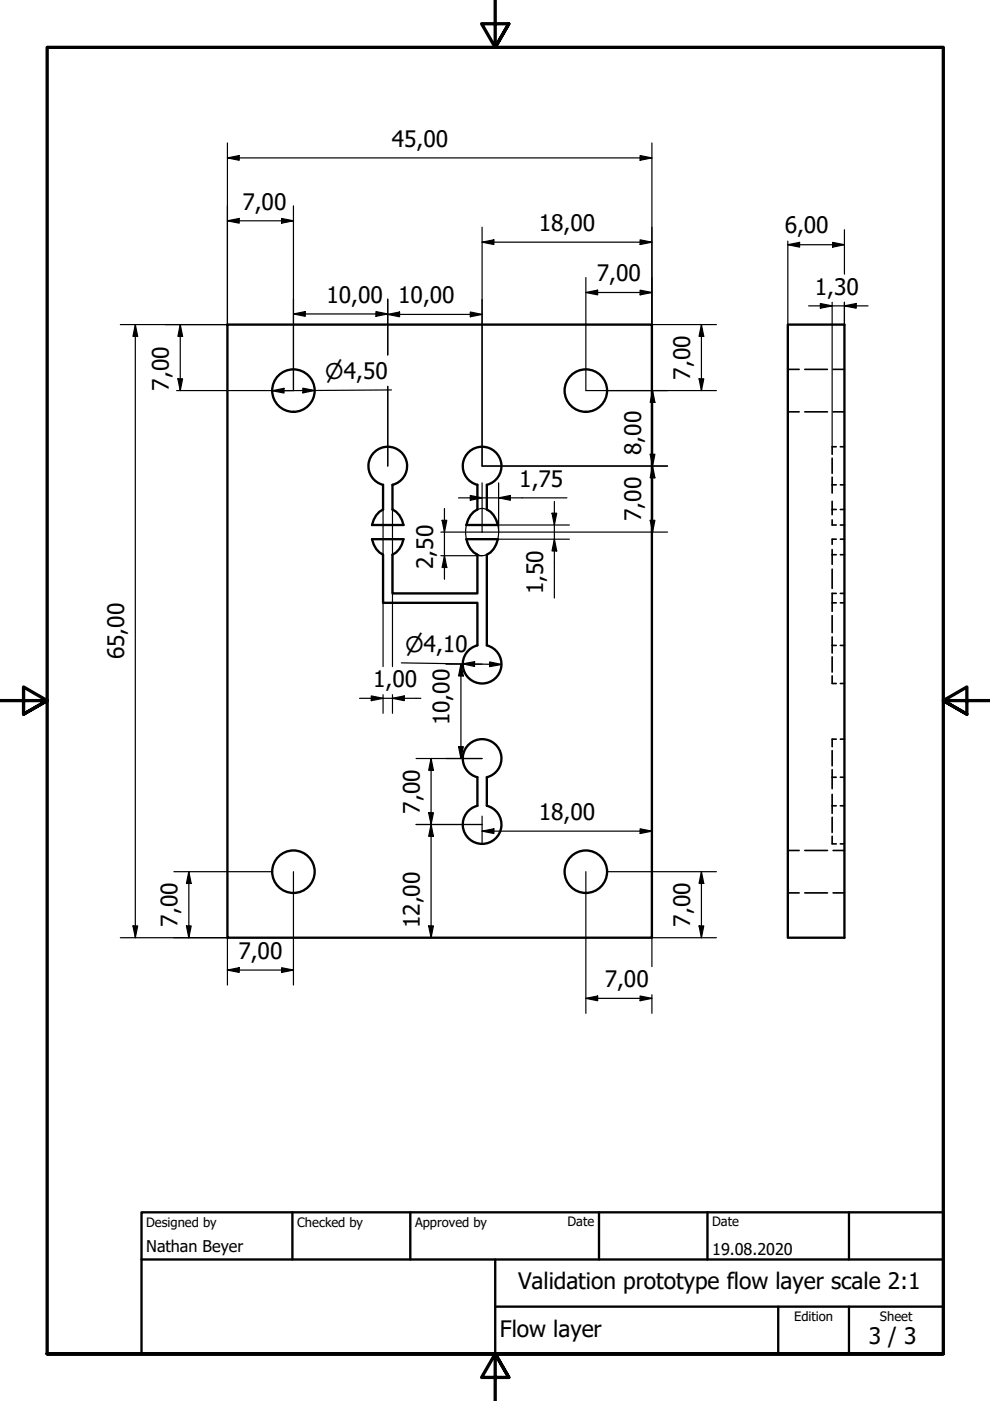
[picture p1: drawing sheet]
<svg xmlns="http://www.w3.org/2000/svg" width="210mm" height="297mm" viewBox="0 0 210 297" stroke-linecap="round" stroke-linejoin="round" font-family="sans-serif">
<!-- layer: Visible (ISO) -->
<g fill="none" stroke="#000" stroke-width=".5">
<path d="M48.2 68.8h90v130h-90zM167 68.8h12v130h-12zM79.5 95.7a4.1 4.1 0 0 1 6.3 1.2 4.1 4.1 0 0 1-2.6 5.9v5.2a4.5 4.5 0 0 1 2.4 3.3h-6.7a4.5 4.5 0 0 1 2.3-3.3v-5.2a4.1 4.1 0 0 1-1.7-7.1zM99.5 95.7a4.1 4.1 0 0 1 6.3 1.2 4.1 4.1 0 0 1-2.6 5.9v5.2a4.6 4.6 0 0 1 2.4 3.3h-6.7a4.5 4.5 0 0 1 2.3-3.3v-5.2a4.1 4.1 0 0 1-1.7-7.1zM78.9 114.3h6.7a4.5 4.5 0 0 1-2.4 3.3v8.2h18v-8.2a4.5 4.5 0 0 1-2.3-3.3h6.7a4.5 4.5 0 0 1-2.4 3.3v19.2a4.1 4.1 0 0 1 2.4 6.3 4.1 4.1 0 0 1-6.8 0 4.1 4.1 0 0 1 2.4-6.3v-9h-20v-10.2a4.5 4.5 0 0 1-2.3-3.3zM99.5 157.7a4.1 4.1 0 0 1 6.3 1.2 4.1 4.1 0 0 1-2.6 5.9v6a4.1 4.1 0 0 1 2.4 6.3 4.1 4.1 0 0 1-6.7 .1 4.1 4.1 0 0 1 2.3-6.4v-6a4.1 4.1 0 0 1-1.7-7.1z"/>
<circle cx="62.2" cy="82.8" r="4.5"/>
<circle cx="124.2" cy="82.8" r="4.5"/>
<circle cx="62.2" cy="184.8" r="4.5"/>
<circle cx="124.2" cy="184.8" r="4.5"/>
</g>
<!-- layer: Hidden (ISO) -->
<g fill="none" stroke="#000" stroke-width=".35">
<path d="M167 78.3h2.4M170.6 78.3h4.8M176.6 78.3h2.4M167 87.3h2.4M170.6 87.3h4.8M176.4 97.1v3.3M176.6 87.3h2.4M177.3 94.7h-.9v1.6M178.2 94.7h.8M176.4 101.2v3.3M176.4 106.3v2.8M176.4 110.2v1.1h.9"/>
<path d="M176.4 116.5v3.2M176.4 102.8h.9M176.4 108h.9M176.4 117.6h.9M177.3 114.3h-.9v1.1M178.2 102.8h.8M178.2 108h.8M178.2 117.6h.8M178.2 111.3h.8M178.2 114.3h.8M176.4 120.7v4.1M176.4 125.8v3.8"/>
<path d="M176.4 130.5v3.6M176.4 135v3.5M176.4 139.3v3.2M176.4 136.8h.9M176.4 127.8h.9M176.4 125.8h.9M178.2 136.8h.8M178.2 127.8h.8M178.2 125.8h.8M176.4 143.3v1.6h.9M176.4 159.1v3.3M177.3 156.7h-.9v1.6"/>
<path d="M178.2 156.7h.8M178.2 144.9h.8M176.4 164.8h.9M176.4 163.2v4M176.4 168.4v4.1M176.4 173.3v3.2M176.4 177.3v1.6h.9M176.4 170.8h.9M178.2 164.8h.8M178.2 170.8h.8M178.2 178.9h.8M167 180.3h2.4"/>
<path d="M167 189.3h2.4M170.6 180.3h4.8M170.6 189.3h4.8M176.6 180.3h2.4M176.6 189.3h2.4"/>
</g>
<!-- layer: Border (ISO) -->
<path d="M105 0v10l-2.9-5h5.8l-2.9 5 2.9-5M0 148.5h10l-5-2.8v5.7l5-2.9-5 2.9M210 148.5h-10l5-2.8v5.7l-5-2.9 5 2.9M10 287v-277h190v277h-190h190M107.9 292l-2.9-5 2.9 5h-5.8l2.9-5v10" fill="none" stroke="#000" stroke-width=".7"/>
<!-- layer: Title (ISO) -->
<path d="M30 257h170v30h-170zM62 257v10M87 257v10M127 257v10M150 257v10M180 257v10M30 267h170M105 277h95M105 267v20M165 277v10M180 277v10" fill="none" stroke="#000" stroke-width=".5"/>
<!-- layer: Sketch Geometry (ISO) -->
<path d="M100.5 108.5a2.83 2.83 0 0 1 4.4 1.1 6.4 6.4 0 0 1-.9 7.5 2.83 2.83 0 0 1-4.5-1.1 6.4 6.4 0 0 1 1-7.5z" fill="none" stroke="#000" stroke-width=".25"/>
<!-- layer: Dimension (ISO) -->
<g fill="none" stroke="#000" stroke-width=".25">
<path d="M48.2 33.5l2.5-.5v1zM48.2 33.5h90M48.2 30.3v38.5h-22.7M135.7 33l2.5 .5-2.5 .5zM138.2 30.3v38.5h13.7M48.2 46.8l2.5-.5v1zM48.2 46.8h14M59.7 46.3l2.5 .5-2.5 .5zM62.2 43.6v39.2h-2.1M102.2 51.3l2.5-.5v1zM102.2 48.2v50.6h39.3M102.2 51.3h36"/>
<path d="M124.2 58.8v24h27.7M135.7 50.8l2.5 .5-2.5 .5zM167 51.9l2.5-.5v1zM167 51.9h12M167 51.1v17.7M176.5 51.4l2.5 .5-2.5 .5zM179 48.7v9.4M28.7 68.8l.5 2.5h-1zM28.7 68.8v130M38.2 68.8l.5 2.5h-1zM38.2 68.8v14M62.2 66.6l2.5-.5v1z"/>
<path d="M62.2 66.6h20M79.7 66.1l2.5 .5-2.5 .5zM82.2 66.7l2.5-.5v1zM82.2 66.7h20M82.2 63.4v11.9M99.7 66.2l2.5 .5-2.5 .5zM124.2 62l2.5-.5v1zM124.2 62h14M135.7 61.5l2.5 .5-2.5 .5zM148.7 68.8l.5 2.5h-1zM148.7 68.8v14M171.4 64.9h12.6"/>
<path d="M173.9 64.4l2.5 .5-2.5 .4zM176.4 64.1v30.6M179 64.9l2.5-.5v.9zM179 64.1v4.7M37.5 82.8h20.3M37.7 80.3h1l-.5 2.5zM57.7 82.8l2.5-.5v1zM64.2 82.3l2.5 .5-2.5 .5zM82.2 81.9v16.9M83 82.7l-25.3 .1M137.9 96.3h1l-.5 2.5zM138.4 98.8l.5 2.5h-1z"/>
<path d="M138.4 82.8l.5 2.5h-1zM138.4 82.8v30M148.2 80.3h1l-.5 2.5zM81.2 108v33.3M83.2 108v33.3M93.5 112.8h48M93.5 117.8h8.7M93.7 110.3h1l-.5 2.5zM94.2 117.8l.5 2.5h-1zM94.2 107.8v15M97.2 105.6h23M99.7 105.1l2.5 .5-2.5 .5z"/>
<path d="M102.2 102.4v10.4M105.6 111.3h15.1M105.6 114.3h15.1M105.7 105.6l2.5-.5v1zM105.7 102.4v10.4M117 108.8h1l-.5 2.5zM117.5 114.3l.5 2.5h-1zM117.5 106.3v20.5M137.9 110.3h1l-.5 2.5zM76.2 148.1h13M78.7 147.5l2.5 .6-2.5 .5zM81.2 147.3v3.9"/>
<path d="M83.2 148.1l2.5-.6v1.1zM83.2 147.3v3.9M85.1 140.5l21.2 .4M94.6 140.8h3.6M97.2 158.3h1l-.5 2.5zM97.7 140.8l.5 2.5h-1zM97.7 140.8v20M98.1 140.8l2.5-.5v1zM100.5 140.8h1.7M103.8 140.3l2.5 .6-2.5 .4zM88.2 174.8h14M88.2 160.8h14"/>
<path d="M90.9 172.3h1l-.5 2.5zM91.4 174.8l.5 2.5h-1zM91.4 160.8l.5 2.5h-1zM91.4 160.8v38M102.2 176.2l2.5-.5v1zM102.2 173v5.9M102.2 176.2h36M135.7 175.7l2.5 .5-2.5 .5zM25.5 198.8h22.7v10M28.2 196.3h1l-.5 2.5zM36.9 184.8h20.8M39.5 196.3h1l-.5 2.5z"/>
<path d="M40 184.8l.5 2.5h-1zM40 184.8v14M62.2 184.8v24M90.9 196.3h1l-.5 2.5zM124.2 184.8v30M128.7 184.8h23.2M148.2 196.3h1l-.5 2.5zM148.7 184.8l.5 2.5h-1zM148.7 184.8v14M151.9 198.8h-13.7v6.1M48.2 205.7l2.5-.5v1zM48.2 205.7h14"/>
<path d="M59.7 205.2l2.5 .5-2.5 .5zM124.2 211.7l2.5-.5v1zM124.2 211.7h14M135.7 211.2l2.5 .5-2.5 .5zM138.2 210.9v3.9"/>
</g>
<g fill="#000">
<path d="M48.2 33.5l2.5-.5v1z" fill-rule="evenodd"/>
<path d="M135.7 33l2.5 .5-2.5 .5z" fill-rule="evenodd"/>
<path d="M48.2 46.8l2.5-.5v1z" fill-rule="evenodd"/>
<path d="M59.7 46.3l2.5 .5-2.5 .5z" fill-rule="evenodd"/>
<path d="M102.2 51.3l2.5-.5v1z" fill-rule="evenodd"/>
<path d="M135.7 50.8l2.5 .5-2.5 .5z" fill-rule="evenodd"/>
<path d="M167 51.9l2.5-.5v1z" fill-rule="evenodd"/>
<path d="M176.5 51.4l2.5 .5-2.5 .5z" fill-rule="evenodd"/>
<path d="M28.7 68.8l.5 2.5h-1z" fill-rule="evenodd"/>
<path d="M38.2 68.8l.5 2.5h-1z" fill-rule="evenodd"/>
<path d="M62.2 66.6l2.5-.5v1z" fill-rule="evenodd"/>
<path d="M79.7 66.1l2.5 .5-2.5 .5z" fill-rule="evenodd"/>
<path d="M82.2 66.7l2.5-.5v1z" fill-rule="evenodd"/>
<path d="M99.7 66.2l2.5 .5-2.5 .5z" fill-rule="evenodd"/>
<path d="M124.2 62l2.5-.5v1z" fill-rule="evenodd"/>
<path d="M135.7 61.5l2.5 .5-2.5 .5z" fill-rule="evenodd"/>
<path d="M148.7 68.8l.5 2.5h-1z" fill-rule="evenodd"/>
<path d="M173.9 64.4l2.5 .5-2.5 .4z" fill-rule="evenodd"/>
<path d="M179 64.9l2.5-.5v.9z" fill-rule="evenodd"/>
<path d="M37.7 80.3h1l-.5 2.5z" fill-rule="evenodd"/>
<path d="M57.7 82.8l2.5-.5v1z" fill-rule="evenodd"/>
<path d="M64.2 82.3l2.5 .5-2.5 .5z" fill-rule="evenodd"/>
<path d="M137.9 96.3h1l-.5 2.5z" fill-rule="evenodd"/>
<path d="M138.4 82.8l.5 2.5h-1z" fill-rule="evenodd"/>
<path d="M148.2 80.3h1l-.5 2.5z" fill-rule="evenodd"/>
<path d="M93.7 110.3h1l-.5 2.5z" fill-rule="evenodd"/>
<path d="M99.7 105.1l2.5 .5-2.5 .5z" fill-rule="evenodd"/>
<path d="M105.7 105.6l2.5-.5v1z" fill-rule="evenodd"/>
<path d="M117 108.8h1l-.5 2.5z" fill-rule="evenodd"/>
<path d="M117.5 114.3l.5 2.5h-1z" fill-rule="evenodd"/>
<path d="M137.9 110.3h1l-.5 2.5z" fill-rule="evenodd"/>
<path d="M138.4 98.8l.5 2.5h-1z" fill-rule="evenodd"/>
<path d="M94.2 117.8l.5 2.5h-1z" fill-rule="evenodd"/>
<path d="M78.7 147.5l2.5 .6-2.5 .5z" fill-rule="evenodd"/>
<path d="M83.2 148.1l2.5-.6v1.1z" fill-rule="evenodd"/>
<path d="M97.2 158.3h1l-.5 2.5z" fill-rule="evenodd"/>
<path d="M97.7 140.8l.5 2.5h-1z" fill-rule="evenodd"/>
<path d="M98.1 140.8l2.5-.5v1z" fill-rule="evenodd"/>
<path d="M103.8 140.3l2.5 .6-2.5 .4z" fill-rule="evenodd"/>
<path d="M90.9 172.3h1l-.5 2.5z" fill-rule="evenodd"/>
<path d="M91.4 174.8l.5 2.5h-1z" fill-rule="evenodd"/>
<path d="M91.4 160.8l.5 2.5h-1z" fill-rule="evenodd"/>
<path d="M102.2 176.2l2.5-.5v1z" fill-rule="evenodd"/>
<path d="M135.7 175.7l2.5 .5-2.5 .5z" fill-rule="evenodd"/>
<path d="M28.2 196.3h1l-.5 2.5z" fill-rule="evenodd"/>
<path d="M39.5 196.3h1l-.5 2.5z" fill-rule="evenodd"/>
<path d="M40 184.8l.5 2.5h-1z" fill-rule="evenodd"/>
<path d="M90.9 196.3h1l-.5 2.5z" fill-rule="evenodd"/>
<path d="M148.2 196.3h1l-.5 2.5z" fill-rule="evenodd"/>
<path d="M148.7 184.8l.5 2.5h-1z" fill-rule="evenodd"/>
<path d="M48.2 205.7l2.5-.5v1z" fill-rule="evenodd"/>
<path d="M59.7 205.2l2.5 .5-2.5 .5z" fill-rule="evenodd"/>
<path d="M124.2 211.7l2.5-.5v1z" fill-rule="evenodd"/>
<path d="M135.7 211.2l2.5 .5-2.5 .5z" fill-rule="evenodd"/>
</g>
<g font-size="4.8">
<text x="83" y="31.1">45,00</text>
<text x="51.4" y="44.4">7,00</text>
<text x="114.2" y="49">18,00</text>
<text x="166.4" y="49.5">6,00</text>
<text x="126.5" y="59.6">7,00</text>
<text x="69.2" y="64.2">10,00</text>
<text x="84.4" y="64.3">10,00</text>
<text x="172.8" y="62.5">1,30</text>
<text x="35.8" y="82.8" transform="rotate(-90 35.8 82.8)">7,00</text>
<text x="146.3" y="80.5" transform="rotate(-90 146.3 80.5)">7,00</text>
<text x="136" y="96.5" transform="rotate(-90 136 96.5)">8,00</text>
<text x="110.1" y="103.2">1,75</text>
<text x="136" y="110.5" transform="rotate(-90 136 110.5)">7,00</text>
<text x="91.8" y="120.6" transform="rotate(-90 91.8 120.6)">2,50</text>
<text x="115.1" y="126" transform="rotate(-90 115.1 126)">1,50</text>
<text x="26.3" y="139.8" transform="rotate(-90 26.3 139.8)">65,00</text>
<text x="79.1" y="145.7">1,00</text>
<text x="95.3" y="153.8" transform="rotate(-90 95.3 153.8)">10,00</text>
<text x="89" y="172.5" transform="rotate(-90 89 172.5)">7,00</text>
<text x="114.2" y="173.8">18,00</text>
<text x="37.6" y="196.5" transform="rotate(-90 37.6 196.5)">7,00</text>
<text x="89" y="196.8" transform="rotate(-90 89 196.8)">12,00</text>
<text x="146.3" y="196.5" transform="rotate(-90 146.3 196.5)">7,00</text>
<text x="50.5" y="203.3">7,00</text>
<text x="128.2" y="209.3">7,00</text>
<text x="109.8" y="273.4">Validation prototype flow layer scale 2:1</text>
<text x="106" y="283.4">Flow layer</text>
<text x="184.2" y="285">3 / 3</text>
</g>
<g font-size="4.6">
<text x="69" y="80.4">⌀4,50</text>
<text x="85.9" y="138.2" transform="rotate(1 85.9 138.2)">⌀4,10</text>
</g>
<g font-size="3.4">
<text x="31" y="265.4">Nathan Beyer</text>
<text x="151" y="266">19.08.2020</text>
</g>
<g font-size="2.7">
<text x="31" y="260.1">Designed by</text>
<text x="63" y="260.1">Checked by</text>
<text x="88" y="260.1">Approved by</text>
<text x="120.3" y="260">Date</text>
<text x="151" y="260">Date</text>
<text x="168.4" y="280.1">Edition</text>
<text x="186.6" y="280.1">Sheet</text>
</g>
</svg>
